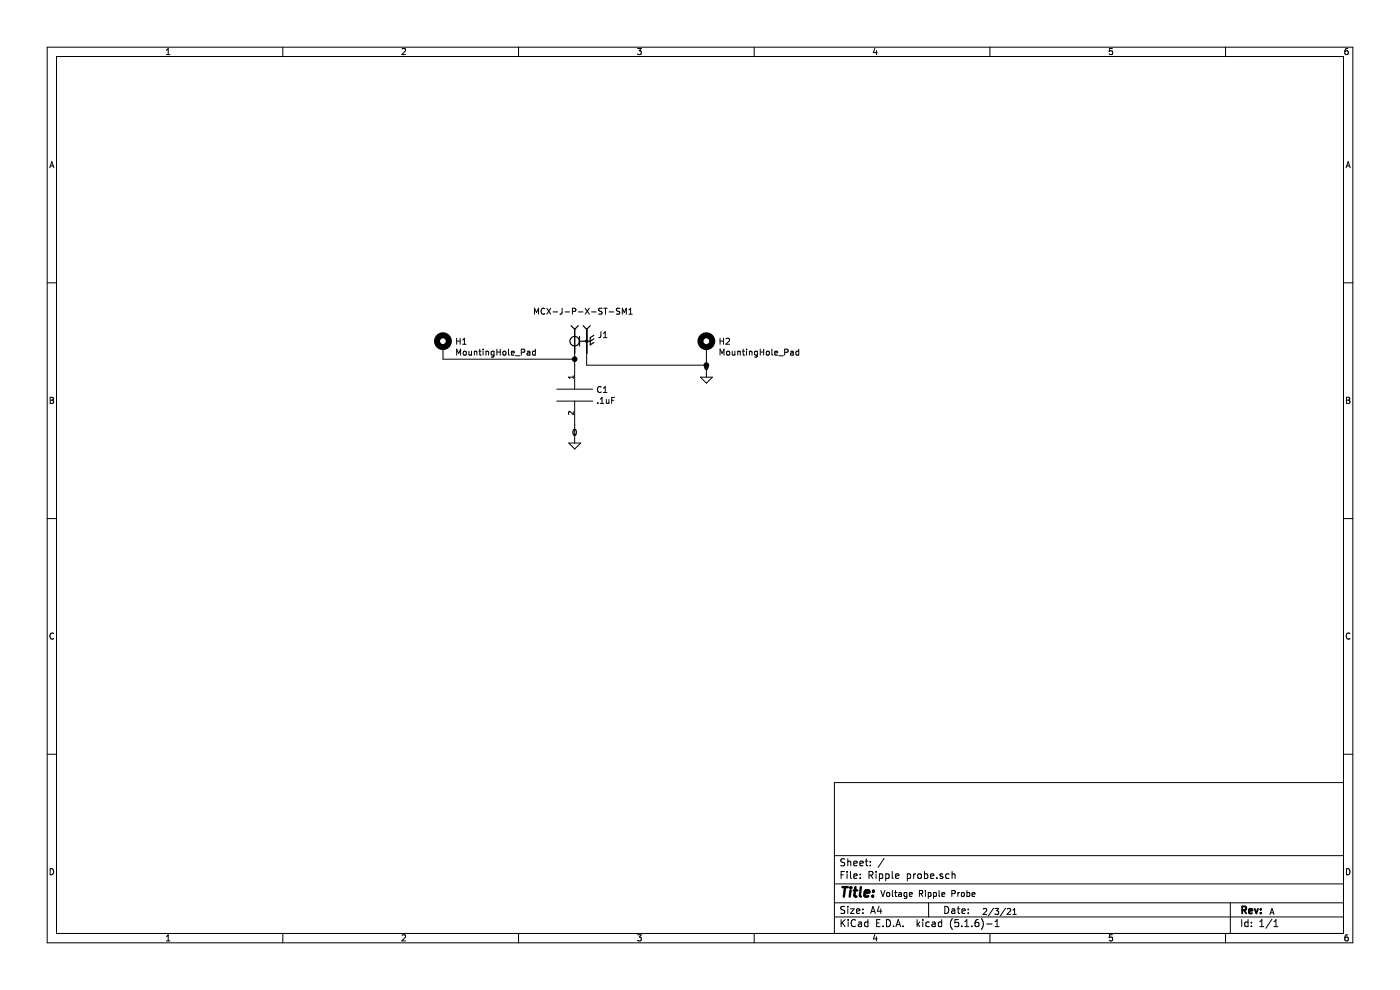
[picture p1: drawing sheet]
EESchema Schematic File Version 4
EELAYER 30 0
EELAYER END
$Descr A4 11693 8268
encoding utf-8
Sheet 1 1
Title ""
Date ""
Rev ""
Comp ""
Comment1 ""
Comment2 ""
Comment3 ""
Comment4 ""
$EndDescr
$Comp
L Mechanical:MountingHole_Pad H1
U 1 1
P 3700 2900
F 0 "H1" H 3800 2949 50  0000 L CNN
F 1 "MountingHole_Pad" H 3800 2858 50  0000 L CNN
F 2 "MountingHole:MountingHole_2.5mm_Pad_Via" H 3700 2900 50  0001 C CNN
F 3 "~" H 3700 2900 50  0001 C CNN
	1    3700 2900
	1    0    0    -1  
$EndComp
$Comp
L Mechanical:MountingHole_Pad H2
U 1 1
P 5900 2900
F 0 "H2" H 6000 2949 50  0000 L CNN
F 1 "MountingHole_Pad" H 6000 2858 50  0000 L CNN
F 2 "MountingHole:MountingHole_2.5mm_Pad_Via" H 5900 2900 50  0001 C CNN
F 3 "~" H 5900 2900 50  0001 C CNN
	1    5900 2900
	1    0    0    -1  
$EndComp
$Comp
L pspice:CAP C1
U 1 1
P 4800 3300
F 0 "C1" H 4978 3346 50  0000 L CNN
F 1 ".1uF" H 4978 3255 50  0000 L CNN
F 2 "Capacitor_SMD:C_1206_3216Metric_Pad1.33x1.80mm_HandSolder" H 4800 3300 50  0001 C CNN
F 3 "~" H 4800 3300 50  0001 C CNN
	1    4800 3300
	1    0    0    -1  
$EndComp
$Comp
L pspice:0 #GND02
U 1 1
P 4800 3700
F 0 "#GND02" H 4800 3600 50  0001 C CNN
F 1 "0" H 4800 3789 50  0000 C CNN
F 2 "" H 4800 3700 50  0001 C CNN
F 3 "~" H 4800 3700 50  0001 C CNN
	1    4800 3700
	1    0    0    -1  
$EndComp
$Comp
L pspice:0 #GND01
U 1 1
P 5900 3150
F 0 "#GND01" H 5900 3050 50  0001 C CNN
F 1 "0" H 5900 3239 50  0000 C CNN
F 2 "" H 5900 3150 50  0001 C CNN
F 3 "~" H 5900 3150 50  0001 C CNN
	1    5900 3150
	1    0    0    -1  
$EndComp
Wire Wire Line
	4900 2950 4900 3050
Wire Wire Line
	4900 3050 5900 3050
Wire Wire Line
	5900 3050 5900 3000
Wire Wire Line
	5900 3150 5900 3050
Connection ~ 5900 3050
Wire Wire Line
	4800 3700 4800 3550
Wire Wire Line
	4800 3050 4800 3000
Wire Wire Line
	3700 3000 4800 3000
Connection ~ 4800 3000
Wire Wire Line
	4800 3000 4800 2950
$Comp
L MCX-J-P-X-ST-SM1:MCX-J-P-X-ST-SM1 J1
U 1 1
P 4900 2850
F 0 "J1" V 4846 2760 50  0000 R CNN
F 1 "MCX-J-P-X-ST-SM1" V 4650 3300 50  0000 R CNN
F 2 "DITMCO:SAMTEC_MCX-J-P-X-ST-SM1" H 4900 2850 50  0001 L BNN
F 3 "" H 4900 2850 50  0001 L BNN
F 4 "Manufacturer Recommendations" H 4900 2850 50  0001 L BNN "STANDARD"
F 5 "E" H 4900 2850 50  0001 L BNN "PARTREV"
F 6 "Samtec" H 4900 2850 50  0001 L BNN "MANUFACTURER"
F 7 "6.0mm" H 4900 2850 50  0001 L BNN "MAXIMUM_PACKAGE_HEIGHT"
	1    4900 2850
	0    -1   1    0   
$EndComp
Text Notes 7350 7500 0    50   ~ 0
Voltage Ripple Probe
Text Notes 10600 7650 0    50   ~ 0
A
Text Notes 8200 7650 0    50   ~ 0
2/3/21
$EndSCHEMATC
